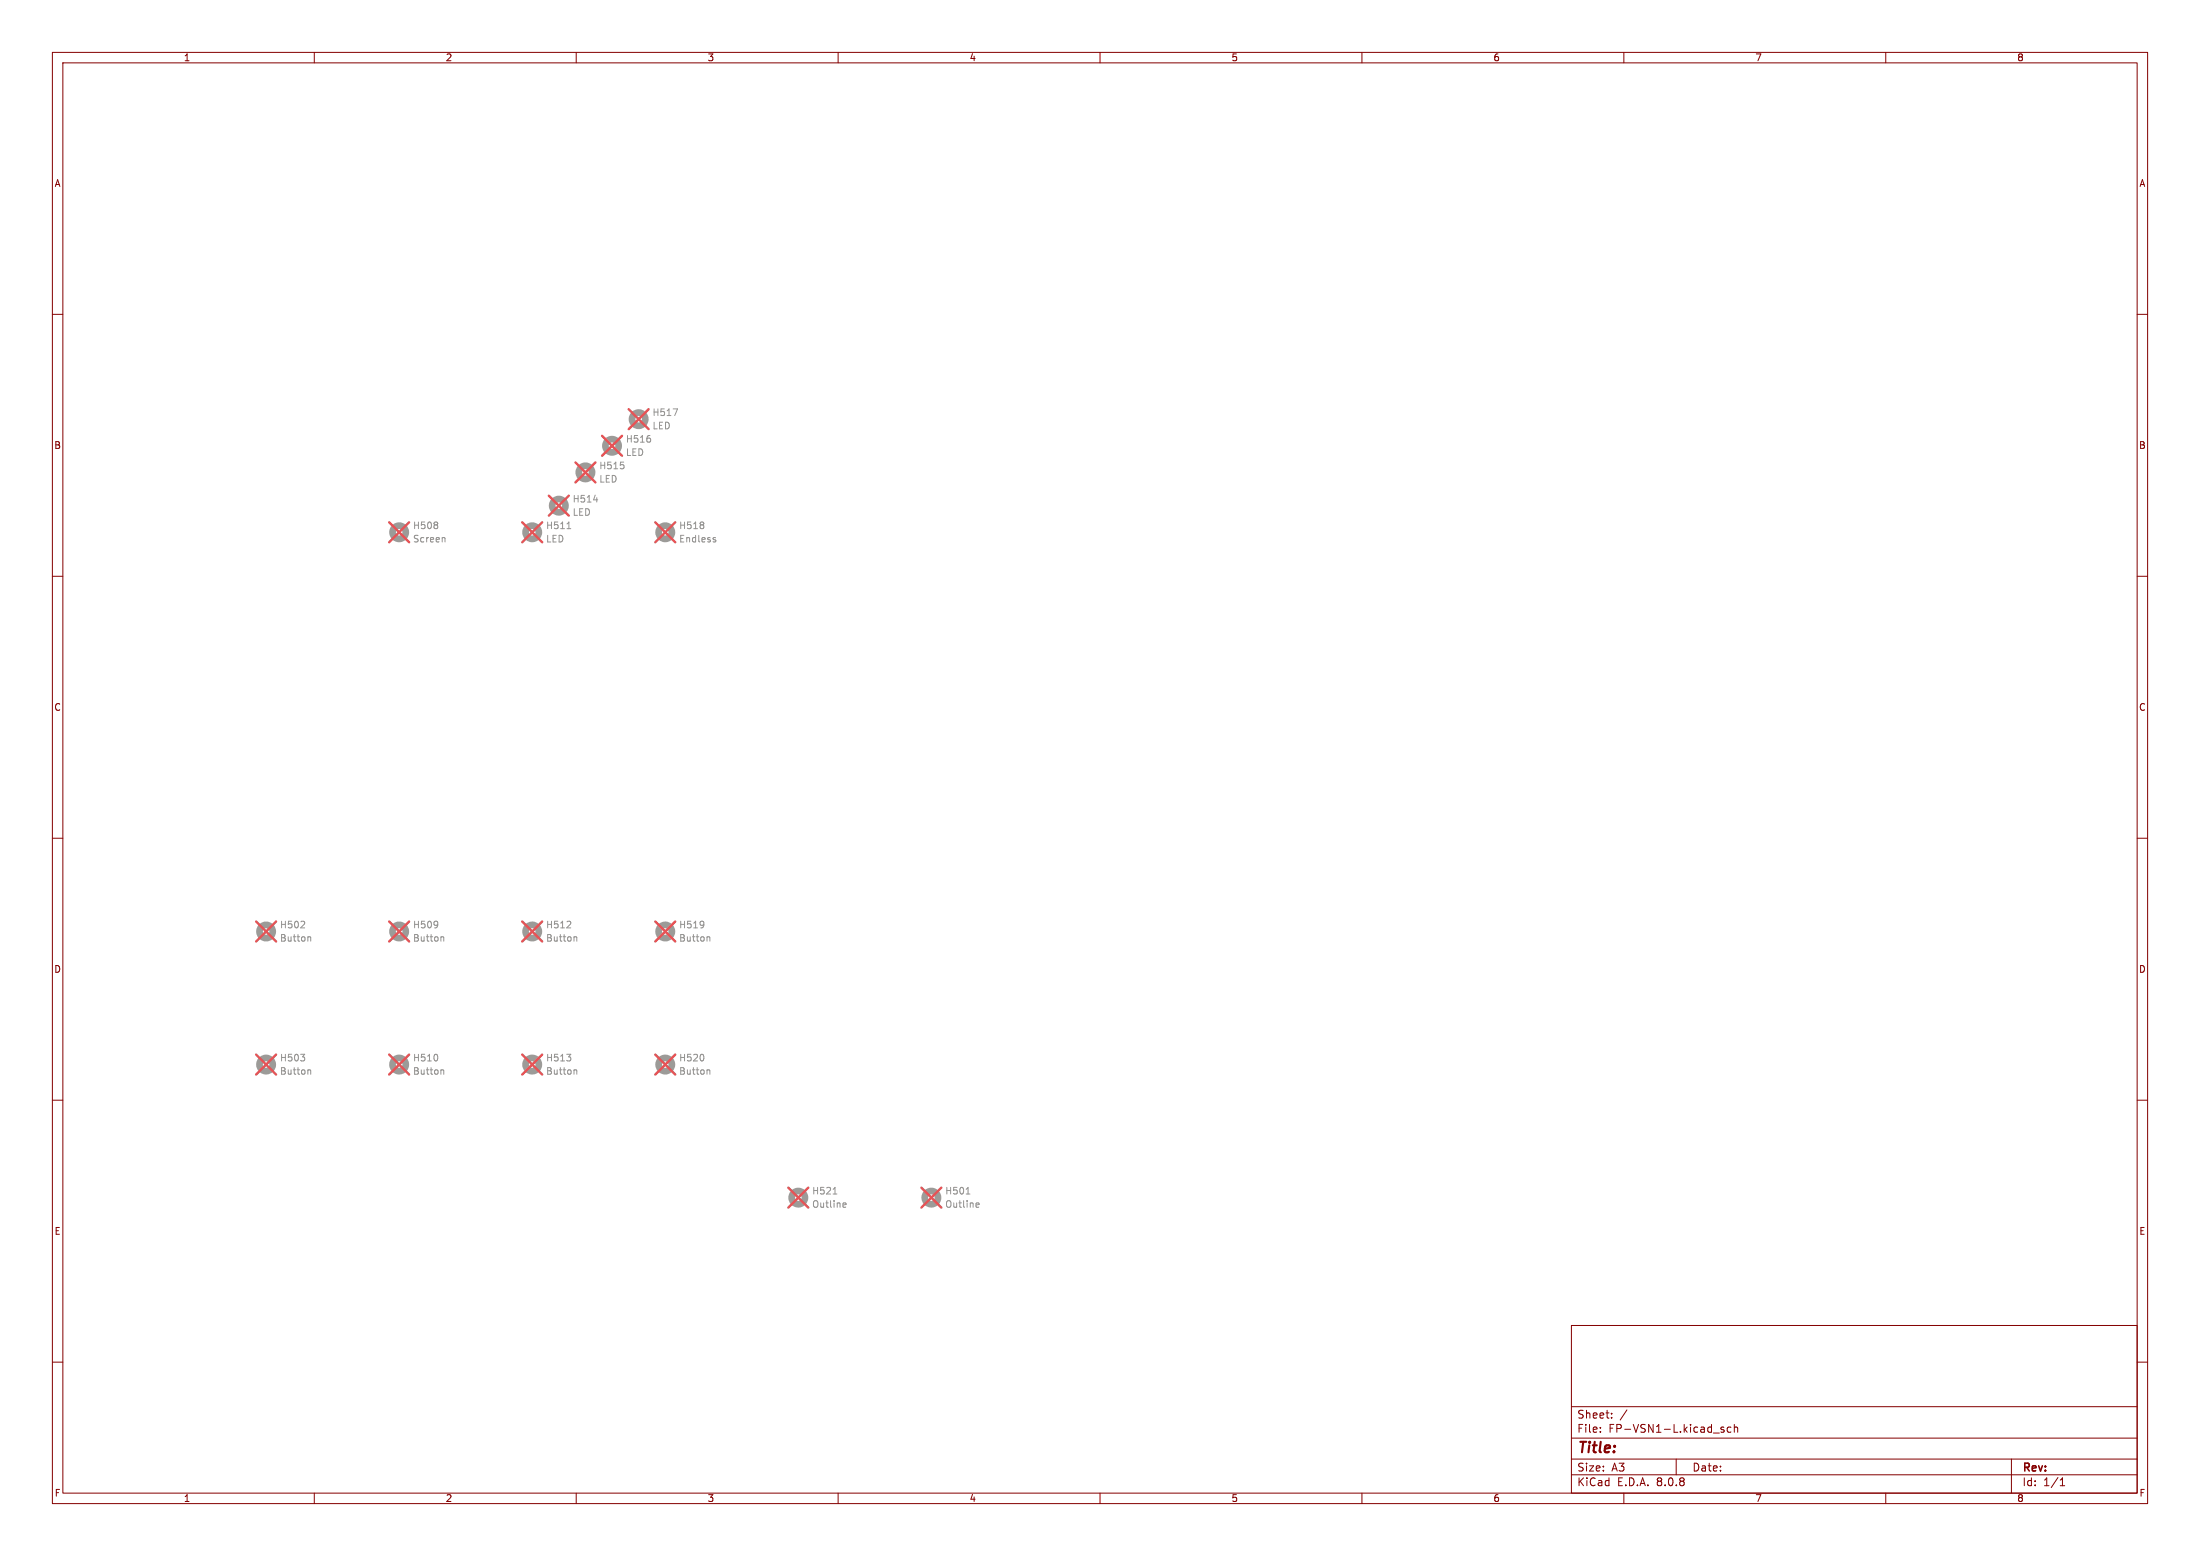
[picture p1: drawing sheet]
<svg xmlns="http://www.w3.org/2000/svg" width="420mm" height="297mm" viewBox="0 0 420 297" stroke-linecap="round" stroke-linejoin="round" font-family="sans-serif">
<g fill="none" stroke="#840000" stroke-width=".19">
<path d="M10 10h400v277h-400zM12 12h396v273h-396zM60 10v2M110 10v2M160 10v2M210 10v2M260 10v2M310 10v2M360 10v2M10 60h2M408 60h2M10 110h2"/>
<path d="M408 110h2M10 160h2M408 160h2M10 210h2M408 210h2M300 253h108v32h-108zM10 260h2M300 278.5h108M300 274.5h108M300 268.5h108M305.5 273.2v.2M305.5 272.5v.1"/>
<path d="M307.7 270.5v.2M307.7 269.8v.1M310.6 269.1l-1.3 1.9M320 278.5v3M327.1 273.5h1.1M329.1 272.5l-.4-.1-.2 .2 .1 .2 .5 .2v.3h-.6M330.4 272.5l-.4-.1-.3 .3 .2 .6h.5M331.1 272.5l.2-.1 .4 .1v.9M331.1 271.9v1.5M384 278.5v6.5M408 260h2M60 285v2"/>
<path d="M110 285v2M160 285v2M210 285v2M260 285v2M300 281.5h108M310 285v2M360 285v2M393.3 283.6h.9M393.3 282.5l.4-.4v1.5"/>
</g>
<g fill="none" stroke="#9c9b98" stroke-width="1.3">
<circle cx="106.7" cy="96.5" r="1.27"/>
<circle cx="111.8" cy="90.2" r="1.27"/>
<circle cx="116.8" cy="85.1" r="1.27"/>
<circle cx="121.9" cy="80" r="1.27"/>
<circle cx="76.2" cy="101.6" r="1.27"/>
<circle cx="101.6" cy="101.6" r="1.27"/>
<circle cx="127" cy="101.6" r="1.27"/>
<circle cx="50.8" cy="177.8" r="1.27"/>
<circle cx="76.2" cy="177.8" r="1.27"/>
<circle cx="101.6" cy="177.8" r="1.27"/>
<circle cx="127" cy="177.8" r="1.27"/>
<circle cx="50.8" cy="203.2" r="1.27"/>
<circle cx="76.2" cy="203.2" r="1.27"/>
<circle cx="101.6" cy="203.2" r="1.27"/>
<circle cx="127" cy="203.2" r="1.27"/>
<circle cx="152.4" cy="228.6" r="1.27"/>
<circle cx="177.8" cy="228.6" r="1.27"/>
</g>
<g fill="none" stroke="#939391" stroke-width=".19">
<path d="M128.5 78h.8l-.5 1.3M83.5 99.8v.3M113.3 95.4h.8M119.1 88.8v.6M124.1 83.7v.6M134.3 99.8v.3M83.5 100.3v.5M84.8 102.6l.2 .2v.6M108.2 100.9h.8M134.3 100.3v.5M136.3 103l.3 .1 .1 .2-.5 .1M136.3 102.6l.3 .1"/>
<path d="M57.4 177.1h.8M58.1 176v.4M59 178.8l.3 .2v.6M83.5 176v.8M83.6 176.4l-.1 .1M84.4 178.8l.3 .2v.6M108.2 177.1h.8M108.9 176v.4M109.8 178.8l.3 .2v.6M134.3 176v.8M134.4 176.4l-.1 .1M135.2 178.8l.3 .2v.6"/>
<path d="M57.4 201.2h.8l-.5 .5M58.1 201.8v.6M59 204.2l.3 .2v.6M83.5 201.5v.8M84.4 204.2l.3 .2v.6M108.2 201.2h.8l-.5 .5M108.9 201.8v.6M109.8 204.2l.3 .2v.6M134.3 201.5v.8M135.2 204.2l.3 .2v.6M159 227.9h.8M161.1 229.6l.4 .1v.2l-.6 .1"/>
<path d="M161.5 230.4h-.4M184.4 227.9h.8M186.5 229.6l.4 .1v.2l-.6 .1M186.9 230.4h-.4"/>
</g>
<g fill="none" stroke="#e75356" stroke-width=".46">
<path d="M120 78.1l3.8 3.8M123.8 78.1l-3.8 3.8M74.3 99.7l3.8 3.8M78.1 99.7l-3.8 3.8M99.7 99.7l3.8 3.8M103.5 99.7l-3.8 3.8M104.8 94.6l3.8 3.8M108.6 94.6l-3.8 3.8M109.9 88.3l3.8 3.8M113.7 88.3l-3.8 3.8M114.9 83.2l3.8 3.8M118.7 83.2l-3.8 3.8"/>
<path d="M125.1 99.7l3.8 3.8M128.9 99.7l-3.8 3.8M48.9 175.9l3.8 3.8M52.7 175.9l-3.8 3.8M74.3 175.9l3.8 3.8M78.1 175.9l-3.8 3.8M99.7 175.9l3.8 3.8M103.5 175.9l-3.8 3.8M125.1 175.9l3.8 3.8M128.9 175.9l-3.8 3.8M48.9 201.3l3.8 3.8M52.7 201.3l-3.8 3.8"/>
<path d="M74.3 201.3l3.8 3.8M78.1 201.3l-3.8 3.8M99.7 201.3l3.8 3.8M103.5 201.3l-3.8 3.8M125.1 201.3l3.8 3.8M128.9 201.3l-3.8 3.8M150.5 226.7l3.8 3.8M154.3 226.7l-3.8 3.8M175.9 226.7l3.8 3.8M179.7 226.7l-3.8 3.8"/>
</g>
<text font-size="2.8" fill="#840000" x="301" y="277.9">Title:</text>
<g font-size="2.1" fill="#840000">
<text x="301" y="273.7">File:</text>
<text x="301" y="271">Sheet:</text>
<text x="307.1" y="273.7">FP-VSN1-L.kicad_sch</text>
<text x="301" y="281.1">Size:</text>
<text x="307.6" y="281.1">A3</text>
<text x="323" y="281.1">Date:</text>
<text x="386" y="281.3">Rev:</text>
<text x="301" y="283.9">KiCad</text>
<text x="308.7" y="283.9">E.D.A.</text>
<text x="316.3" y="283.9">8.0.8</text>
<text x="386" y="283.9">Id:</text>
<text x="390.1" y="283.9">1/1</text>
</g>
<g font-size="1.8" fill="#840000">
<text x="35" y="11.9">1</text>
<text x="85" y="11.9">2</text>
<text x="135" y="11.9">3</text>
<text x="185" y="11.9">4</text>
<text x="235" y="11.9">5</text>
<text x="285" y="11.9">6</text>
<text x="335" y="11.9">7</text>
<text x="385" y="11.9">8</text>
<text x="10.3" y="35.9">A</text>
<text x="408.3" y="35.9">A</text>
<text x="10.3" y="85.9">B</text>
<text x="408.2" y="85.9">B</text>
<text x="10.3" y="135.9">C</text>
<text x="408.2" y="135.9">C</text>
<text x="10.3" y="185.9">D</text>
<text x="408.2" y="185.9">D</text>
<text x="10.3" y="235.9">E</text>
<text x="408.3" y="235.9">E</text>
<text x="10.3" y="285.9">F</text>
<text x="35" y="286.9">1</text>
<text x="85" y="286.9">2</text>
<text x="135" y="286.9">3</text>
<text x="185" y="286.9">4</text>
<text x="235" y="286.9">5</text>
<text x="285" y="286.9">6</text>
<text x="335" y="286.9">7</text>
<text x="385" y="286.9">8</text>
<text x="408.3" y="285.9">F</text>
</g>
<g font-size="1.8" fill="#939391">
<text x="124.5" y="82.1">LED</text>
<text x="124.5" y="79.6">H517</text>
<text x="114.3" y="89.8">H515</text>
<text x="119.4" y="87.2">LED</text>
<text x="119.4" y="84.7">H516</text>
<text x="114.3" y="92.3">LED</text>
<text x="78.7" y="101.2">H508</text>
<text x="104.1" y="101.2">H511</text>
<text x="109.2" y="98.7">LED</text>
<text x="109.2" y="96.1">H514</text>
<text x="129.5" y="101.2">H518</text>
<text x="78.7" y="103.7">Screen</text>
<text x="104.1" y="103.7">LED</text>
<text x="129.5" y="103.7">Endless</text>
<text x="53.3" y="177.4">H502</text>
<text x="53.3" y="179.9">Button</text>
<text x="78.7" y="177.4">H509</text>
<text x="78.7" y="179.9">Button</text>
<text x="104.1" y="177.4">H512</text>
<text x="104.1" y="179.9">Button</text>
<text x="129.5" y="177.4">H519</text>
<text x="129.5" y="179.9">Button</text>
<text x="53.3" y="202.8">H503</text>
<text x="78.7" y="202.8">H510</text>
<text x="104.1" y="202.8">H513</text>
<text x="129.5" y="202.8">H520</text>
<text x="53.3" y="205.3">Button</text>
<text x="78.7" y="205.3">Button</text>
<text x="104.1" y="205.3">Button</text>
<text x="129.5" y="205.3">Button</text>
<text x="154.9" y="228.2">H521</text>
<text x="154.9" y="230.7">Outline</text>
<text x="180.3" y="228.2">H501</text>
<text x="180.3" y="230.7">Outline</text>
</g>
</svg>
